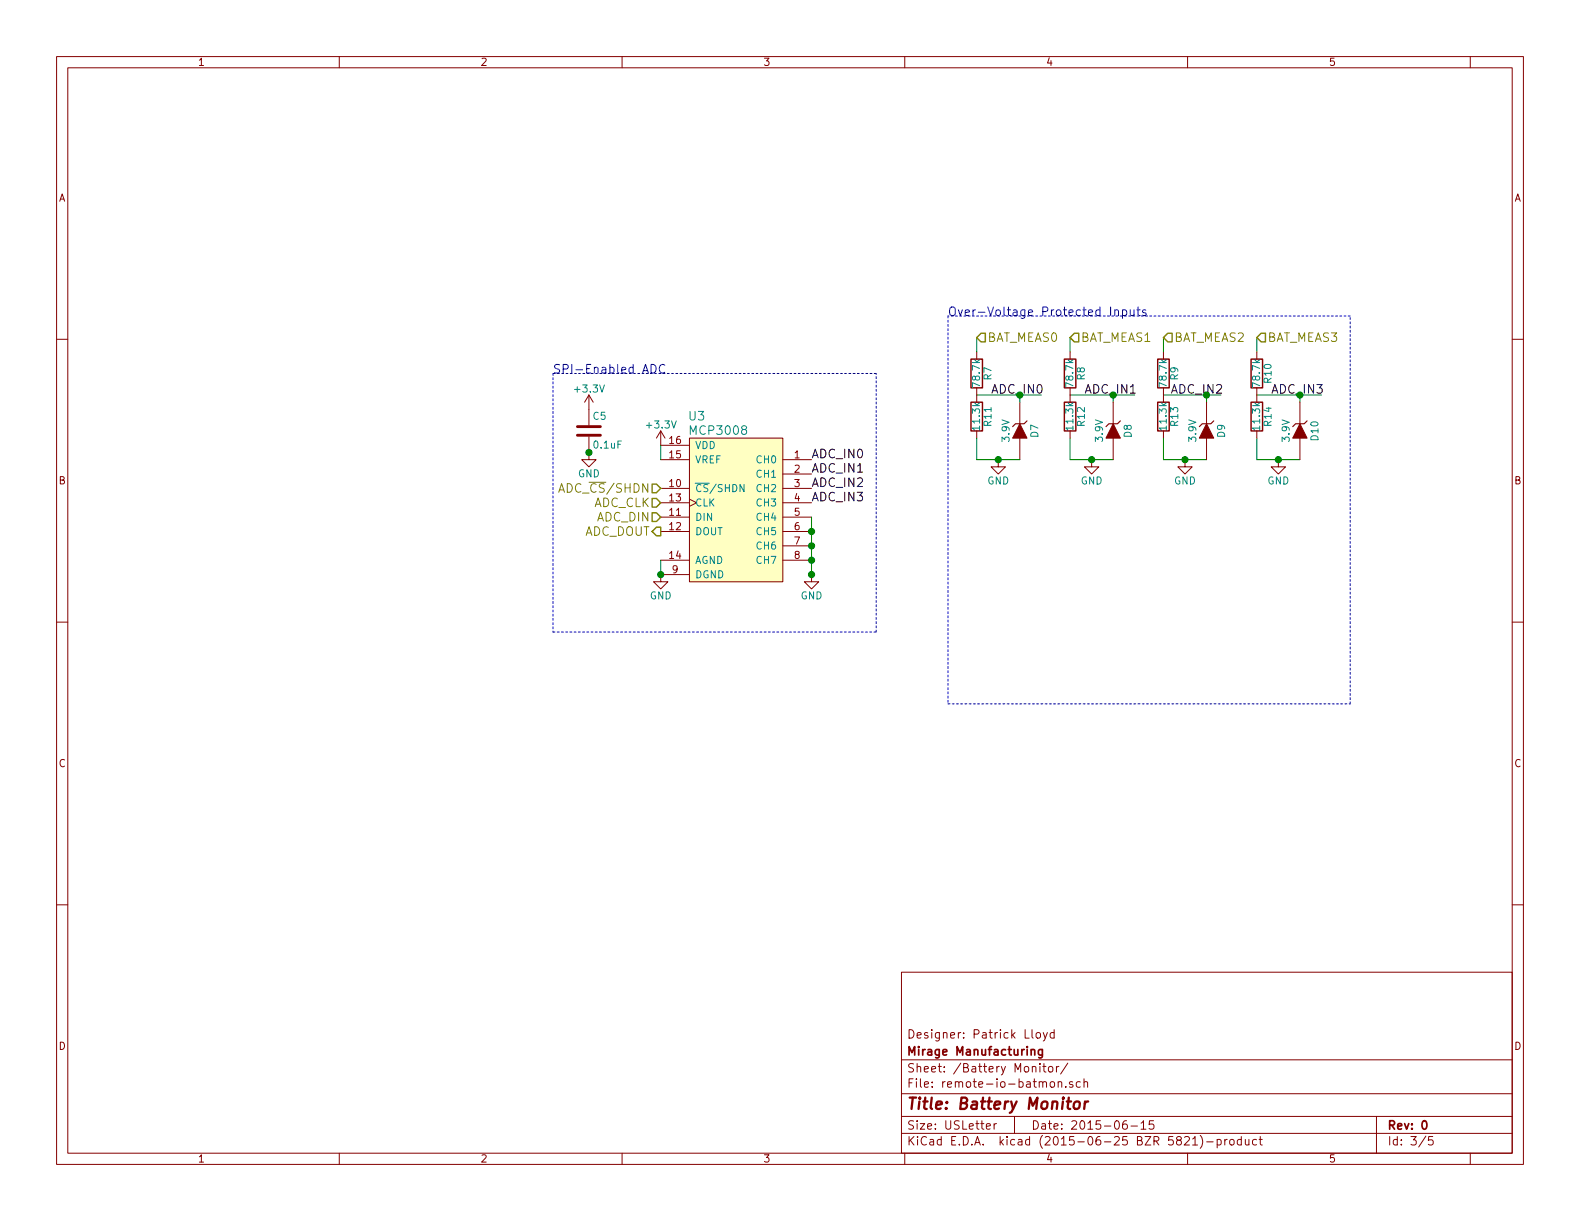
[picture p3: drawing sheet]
EESchema Schematic File Version 2
LIBS:remote-io-rescue
LIBS:power
LIBS:device
LIBS:transistors
LIBS:conn
LIBS:linear
LIBS:regul
LIBS:74xx
LIBS:cmos4000
LIBS:adc-dac
LIBS:memory
LIBS:xilinx
LIBS:microcontrollers
LIBS:dsp
LIBS:microchip
LIBS:analog_switches
LIBS:motorola
LIBS:texas
LIBS:intel
LIBS:audio
LIBS:interface
LIBS:digital-audio
LIBS:philips
LIBS:display
LIBS:cypress
LIBS:siliconi
LIBS:opto
LIBS:atmel
LIBS:contrib
LIBS:valves
LIBS:remote-io
LIBS:remote-io-cache
EELAYER 25 0
EELAYER END
$Descr USLetter 11000 8500
encoding utf-8
Sheet 3 5
Title "Battery Monitor"
Date "2015-06-15"
Rev "0"
Comp "Mirage Manufacturing"
Comment1 "Designer: Patrick Lloyd"
Comment2 ""
Comment3 ""
Comment4 ""
$EndDescr
$Comp
L MCP3008 U3
U 1 1
P 5100 3550
F 0 "U3" H 4850 4200 60  0000 C CNN
F 1 "MCP3008" H 5000 4100 60  0000 C CNN
F 2 "Housings_SOIC:SOIC-16_3.9x9.9mm_Pitch1.27mm" H 5100 3550 60  0001 C CNN
F 3 "" H 5100 3550 60  0000 C CNN
	1    5100 3550
	1    0    0    -1  
$EndComp
$Comp
L R R7
U 1 1
P 6800 2600
F 0 "R7" V 6880 2600 50  0000 C CNN
F 1 "78.7k" V 6800 2600 50  0000 C CNN
F 2 "Resistors_SMD:R_0805_HandSoldering" V 6730 2600 30  0001 C CNN
F 3 "" H 6800 2600 30  0000 C CNN
	1    6800 2600
	1    0    0    -1  
$EndComp
$Comp
L R R11
U 1 1
P 6800 2900
F 0 "R11" V 6880 2900 50  0000 C CNN
F 1 "11.3k" V 6800 2900 50  0000 C CNN
F 2 "Resistors_SMD:R_0805_HandSoldering" V 6730 2900 30  0001 C CNN
F 3 "" H 6800 2900 30  0000 C CNN
	1    6800 2900
	1    0    0    -1  
$EndComp
$Comp
L ZENER D7
U 1 1
P 7100 3000
F 0 "D7" H 7100 3100 50  0000 C CNN
F 1 "3.9V" H 7100 2900 50  0000 C CNN
F 2 "Diodes_SMD:SOD-323" H 7100 3000 60  0001 C CNN
F 3 "" H 7100 3000 60  0000 C CNN
	1    7100 3000
	0    1    1    0   
$EndComp
Text Label 6900 2750 0    60   ~ 0
ADC_IN0
$Comp
L +3.3V #PWR044
U 1 1
P 4600 3100
F 0 "#PWR044" H 4600 2950 50  0001 C CNN
F 1 "+3.3V" H 4600 3240 50  0000 C CNN
F 2 "" H 4600 3100 60  0000 C CNN
F 3 "" H 4600 3100 60  0000 C CNN
	1    4600 3100
	1    0    0    -1  
$EndComp
Text HLabel 4600 3400 0    60   Input ~ 0
ADC_~CS~/SHDN
Text HLabel 4600 3500 0    60   Input ~ 0
ADC_CLK
Text HLabel 4600 3600 0    60   Input ~ 0
ADC_DIN
Text HLabel 4600 3700 0    60   Output ~ 0
ADC_DOUT
Text Label 5650 3200 0    60   ~ 0
ADC_IN0
Text Label 5650 3300 0    60   ~ 0
ADC_IN1
Text Label 5650 3400 0    60   ~ 0
ADC_IN2
Text Label 5650 3500 0    60   ~ 0
ADC_IN3
Wire Wire Line
	6800 2350 6800 2450
Wire Wire Line
	6800 2750 7250 2750
Wire Wire Line
	7100 2800 7100 2750
Connection ~ 7100 2750
Wire Wire Line
	6800 3050 6800 3200
Wire Wire Line
	6800 3200 7100 3200
Wire Wire Line
	4600 3200 4600 3100
Wire Wire Line
	8100 2750 8500 2750
Wire Wire Line
	7450 2750 7900 2750
Connection ~ 7750 2750
Wire Wire Line
	7750 2800 7750 2750
Connection ~ 9050 2750
Connection ~ 8400 2750
Wire Wire Line
	8400 2800 8400 2750
Wire Wire Line
	8100 3200 8400 3200
Wire Wire Line
	8100 3050 8100 3200
Wire Wire Line
	9050 2800 9050 2750
Wire Wire Line
	8750 3200 9050 3200
Wire Wire Line
	8750 3050 8750 3200
Wire Wire Line
	7450 3200 7750 3200
Wire Wire Line
	7450 3050 7450 3200
Wire Wire Line
	8750 2750 9200 2750
Wire Wire Line
	8750 2350 8750 2450
Wire Wire Line
	8100 2350 8100 2450
Wire Wire Line
	7450 2350 7450 2450
Text Label 8850 2750 0    60   ~ 0
ADC_IN3
Text Label 8150 2750 0    60   ~ 0
ADC_IN2
Text Label 7550 2750 0    60   ~ 0
ADC_IN1
$Comp
L ZENER D9
U 1 1
P 8400 3000
F 0 "D9" H 8400 3100 50  0000 C CNN
F 1 "3.9V" H 8400 2900 50  0000 C CNN
F 2 "Diodes_SMD:SOD-323" H 8400 3000 60  0001 C CNN
F 3 "" H 8400 3000 60  0000 C CNN
	1    8400 3000
	0    1    1    0   
$EndComp
$Comp
L ZENER D10
U 1 1
P 9050 3000
F 0 "D10" H 9050 3100 50  0000 C CNN
F 1 "3.9V" H 9050 2900 50  0000 C CNN
F 2 "Diodes_SMD:SOD-323" H 9050 3000 60  0001 C CNN
F 3 "" H 9050 3000 60  0000 C CNN
	1    9050 3000
	0    1    1    0   
$EndComp
$Comp
L ZENER D8
U 1 1
P 7750 3000
F 0 "D8" H 7750 3100 50  0000 C CNN
F 1 "3.9V" H 7750 2900 50  0000 C CNN
F 2 "Diodes_SMD:SOD-323" H 7750 3000 60  0001 C CNN
F 3 "" H 7750 3000 60  0000 C CNN
	1    7750 3000
	0    1    1    0   
$EndComp
$Comp
L R R14
U 1 1
P 8750 2900
F 0 "R14" V 8830 2900 50  0000 C CNN
F 1 "11.3k" V 8750 2900 50  0000 C CNN
F 2 "Resistors_SMD:R_0805_HandSoldering" V 8680 2900 30  0001 C CNN
F 3 "" H 8750 2900 30  0000 C CNN
	1    8750 2900
	1    0    0    -1  
$EndComp
$Comp
L R R10
U 1 1
P 8750 2600
F 0 "R10" V 8830 2600 50  0000 C CNN
F 1 "78.7k" V 8750 2600 50  0000 C CNN
F 2 "Resistors_SMD:R_0805_HandSoldering" V 8680 2600 30  0001 C CNN
F 3 "" H 8750 2600 30  0000 C CNN
	1    8750 2600
	1    0    0    -1  
$EndComp
$Comp
L R R13
U 1 1
P 8100 2900
F 0 "R13" V 8180 2900 50  0000 C CNN
F 1 "11.3k" V 8100 2900 50  0000 C CNN
F 2 "Resistors_SMD:R_0805_HandSoldering" V 8030 2900 30  0001 C CNN
F 3 "" H 8100 2900 30  0000 C CNN
	1    8100 2900
	1    0    0    -1  
$EndComp
$Comp
L R R9
U 1 1
P 8100 2600
F 0 "R9" V 8180 2600 50  0000 C CNN
F 1 "78.7k" V 8100 2600 50  0000 C CNN
F 2 "Resistors_SMD:R_0805_HandSoldering" V 8030 2600 30  0001 C CNN
F 3 "" H 8100 2600 30  0000 C CNN
	1    8100 2600
	1    0    0    -1  
$EndComp
$Comp
L R R12
U 1 1
P 7450 2900
F 0 "R12" V 7530 2900 50  0000 C CNN
F 1 "11.3k" V 7450 2900 50  0000 C CNN
F 2 "Resistors_SMD:R_0805_HandSoldering" V 7380 2900 30  0001 C CNN
F 3 "" H 7450 2900 30  0000 C CNN
	1    7450 2900
	1    0    0    -1  
$EndComp
$Comp
L R R8
U 1 1
P 7450 2600
F 0 "R8" V 7530 2600 50  0000 C CNN
F 1 "78.7k" V 7450 2600 50  0000 C CNN
F 2 "Resistors_SMD:R_0805_HandSoldering" V 7380 2600 30  0001 C CNN
F 3 "" H 7450 2600 30  0000 C CNN
	1    7450 2600
	1    0    0    -1  
$EndComp
Text HLabel 6800 2350 2    60   Input ~ 0
BAT_MEAS0
Text HLabel 7450 2350 2    60   Input ~ 0
BAT_MEAS1
Text HLabel 8100 2350 2    60   Input ~ 0
BAT_MEAS2
Text HLabel 8750 2350 2    60   Input ~ 0
BAT_MEAS3
Wire Notes Line
	3850 2600 3850 4400
Wire Notes Line
	3850 4400 6100 4400
Wire Notes Line
	6100 4400 6100 2600
Wire Notes Line
	6100 2600 3850 2600
Wire Notes Line
	6600 2200 6600 4900
Wire Notes Line
	6600 4900 9400 4900
Wire Notes Line
	9400 4900 9400 2200
Wire Notes Line
	9400 2200 6600 2200
Text Notes 3850 2600 0    60   ~ 0
SPI-Enabled ADC
Text Notes 6600 2200 0    60   ~ 0
Over-Voltage Protected Inputs
$Comp
L C C5
U 1 1
P 4100 3000
F 0 "C5" H 4125 3100 50  0000 L CNN
F 1 "0.1uF" H 4125 2900 50  0000 L CNN
F 2 "Capacitors_SMD:C_0805_HandSoldering" H 4138 2850 30  0001 C CNN
F 3 "" H 4100 3000 60  0000 C CNN
	1    4100 3000
	1    0    0    -1  
$EndComp
$Comp
L +3.3V #PWR045
U 1 1
P 4100 2850
F 0 "#PWR045" H 4100 2700 50  0001 C CNN
F 1 "+3.3V" H 4100 2990 50  0000 C CNN
F 2 "" H 4100 2850 60  0000 C CNN
F 3 "" H 4100 2850 60  0000 C CNN
	1    4100 2850
	1    0    0    -1  
$EndComp
Wire Wire Line
	4600 3900 4600 4000
$Comp
L GND #PWR046
U 1 1
P 4600 4000
F 0 "#PWR046" H 4600 3750 50  0001 C CNN
F 1 "GND" H 4600 3850 50  0000 C CNN
F 2 "" H 4600 4000 60  0000 C CNN
F 3 "" H 4600 4000 60  0000 C CNN
	1    4600 4000
	1    0    0    -1  
$EndComp
$Comp
L GND #PWR047
U 1 1
P 4100 3150
F 0 "#PWR047" H 4100 2900 50  0001 C CNN
F 1 "GND" H 4100 3000 50  0000 C CNN
F 2 "" H 4100 3150 60  0000 C CNN
F 3 "" H 4100 3150 60  0000 C CNN
	1    4100 3150
	1    0    0    -1  
$EndComp
$Comp
L GND #PWR048
U 1 1
P 6950 3200
F 0 "#PWR048" H 6950 2950 50  0001 C CNN
F 1 "GND" H 6950 3050 50  0000 C CNN
F 2 "" H 6950 3200 60  0000 C CNN
F 3 "" H 6950 3200 60  0000 C CNN
	1    6950 3200
	1    0    0    -1  
$EndComp
$Comp
L GND #PWR049
U 1 1
P 7600 3200
F 0 "#PWR049" H 7600 2950 50  0001 C CNN
F 1 "GND" H 7600 3050 50  0000 C CNN
F 2 "" H 7600 3200 60  0000 C CNN
F 3 "" H 7600 3200 60  0000 C CNN
	1    7600 3200
	1    0    0    -1  
$EndComp
$Comp
L GND #PWR050
U 1 1
P 8250 3200
F 0 "#PWR050" H 8250 2950 50  0001 C CNN
F 1 "GND" H 8250 3050 50  0000 C CNN
F 2 "" H 8250 3200 60  0000 C CNN
F 3 "" H 8250 3200 60  0000 C CNN
	1    8250 3200
	1    0    0    -1  
$EndComp
$Comp
L GND #PWR051
U 1 1
P 8900 3200
F 0 "#PWR051" H 8900 2950 50  0001 C CNN
F 1 "GND" H 8900 3050 50  0000 C CNN
F 2 "" H 8900 3200 60  0000 C CNN
F 3 "" H 8900 3200 60  0000 C CNN
	1    8900 3200
	1    0    0    -1  
$EndComp
$Comp
L GND #PWR052
U 1 1
P 5650 4000
F 0 "#PWR052" H 5650 3750 50  0001 C CNN
F 1 "GND" H 5650 3850 50  0000 C CNN
F 2 "" H 5650 4000 60  0000 C CNN
F 3 "" H 5650 4000 60  0000 C CNN
	1    5650 4000
	1    0    0    -1  
$EndComp
Wire Wire Line
	5650 4000 5650 3600
Connection ~ 5650 3900
Connection ~ 5650 3800
Connection ~ 5650 3700
Connection ~ 4600 4000
Connection ~ 4100 3150
Connection ~ 5650 4000
Connection ~ 6950 3200
Connection ~ 7600 3200
Connection ~ 8250 3200
Connection ~ 8900 3200
$EndSCHEMATC
